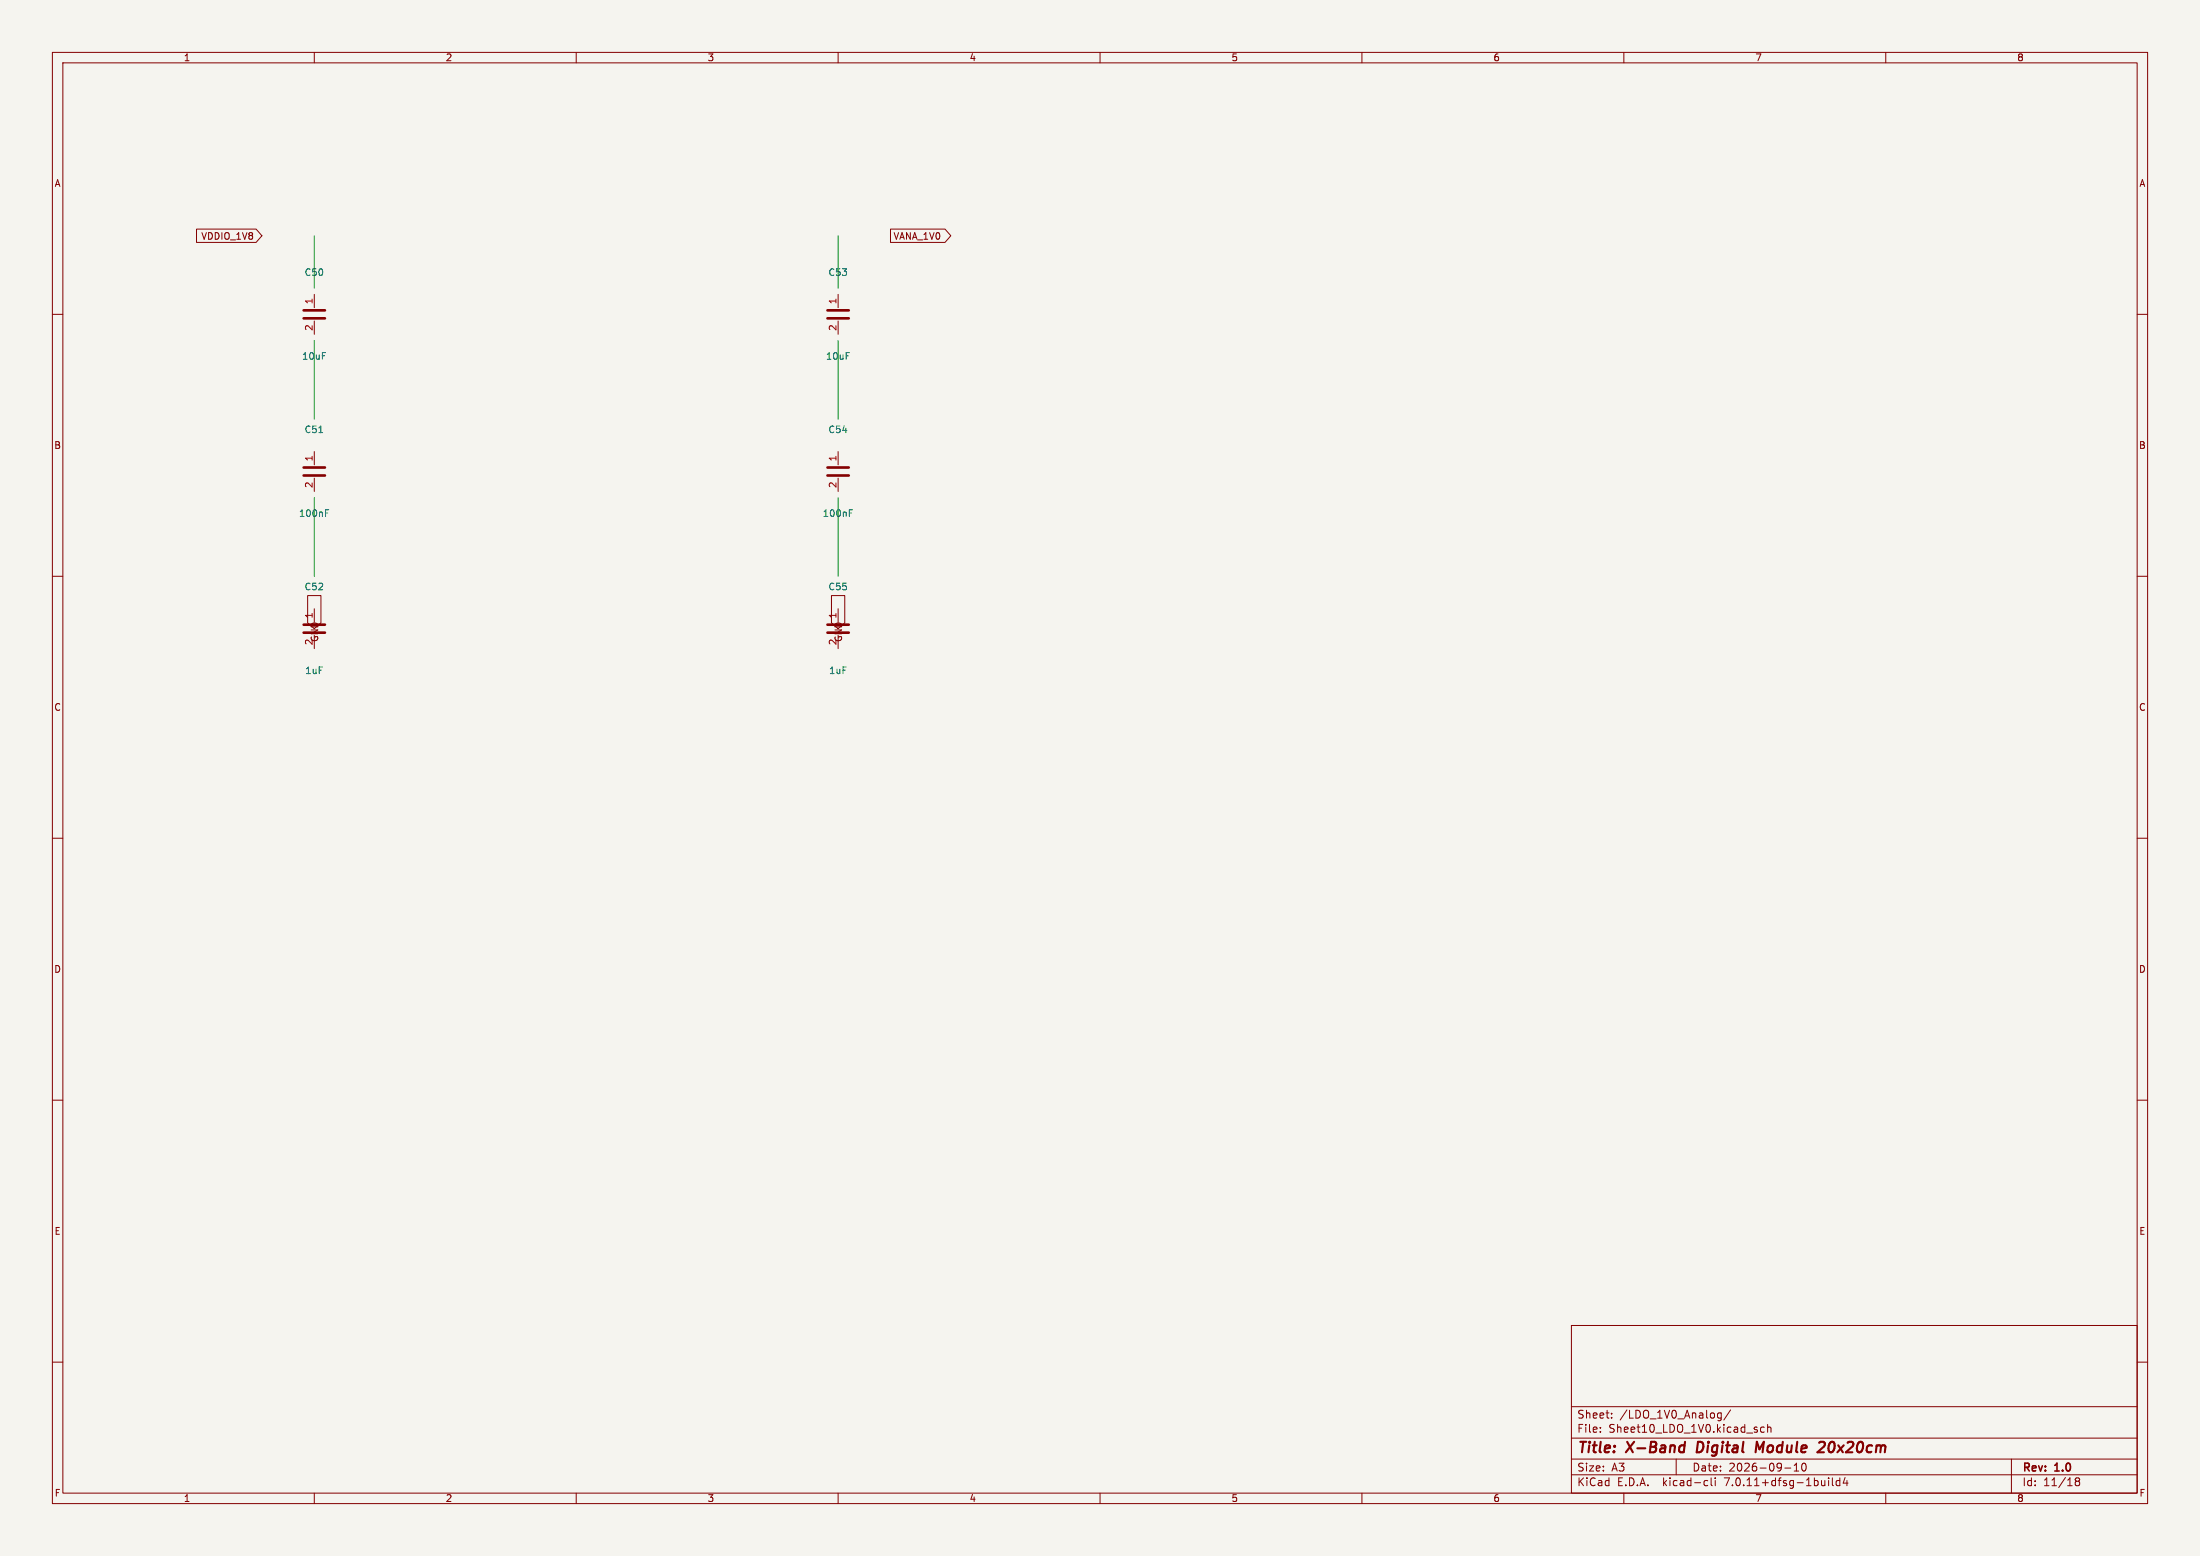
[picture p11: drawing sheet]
(kicad_sch (version 20230121) (generator eeschema)
 (paper "A3")
 (title_block
  (title "X-Band Digital Module 20x20cm")
  (date "2026-09-10")
  (rev "1.0"))
 (lib_symbols
  (symbol "Device:C" (pin_names (offset 0.254)) (in_bom yes) (on_board yes)
   (property "Reference" "C" (at 0.635 2.54 0) (effects (font (size 1.27 1.27))))
   (property "Value" "C" (at 0.635 -2.54 0) (effects (font (size 1.27 1.27))))
   (property "Footprint" "" (at 0.9652 0 0) (effects (font (size 1.27 1.27)) hide))
   (property "Datasheet" "~" (at 0 0 0) (effects (font (size 1.27 1.27)) hide))
   (symbol "C_0_1" (polyline (pts (xy -2.032 -0.762) (xy 2.032 -0.762)) (stroke (width 0.508) (type default)) (fill (type none))) (polyline (pts (xy -2.032 0.762) (xy 2.032 0.762)) (stroke (width 0.508) (type default)) (fill (type none))))
   (symbol "C_1_1" (pin passive line (at 0 3.81 270) (length 2.54) (name "~" (effects (font (size 1.27 1.27)))) (number "1" (effects (font (size 1.27 1.27))))) (pin passive line (at 0 -3.81 90) (length 2.54) (name "~" (effects (font (size 1.27 1.27)))) (number "2" (effects (font (size 1.27 1.27)))))))
  (symbol "power:GND" (power) (pin_names (offset 0)) (in_bom yes) (on_board yes)
   (property "Reference" "#PWR" (at 0 -6.35 0) (effects (font (size 1.27 1.27)) hide))
   (property "Value" "GND" (at 0 -3.81 0) (effects (font (size 1.27 1.27))))
   (symbol "GND_0_1" (polyline (pts (xy 0 0) (xy 0 -1.27) (xy 1.27 -1.27) (xy 0 -2.54) (xy -1.27 -1.27) (xy 0 -1.27)) (stroke (width 0) (type default)) (fill (type none))))
   (symbol "GND_1_1" (pin power_in line (at 0 0 270) (length 0) (name "GND" (effects (font (size 1.27 1.27)))) (number "1" (effects (font (size 1.27 1.27)))))))
  (symbol "power:+1V8" (power) (pin_names (offset 0)) (in_bom yes) (on_board yes)
   (property "Reference" "#PWR" (at 0 -3.81 0) (effects (font (size 1.27 1.27)) hide))
   (property "Value" "+1V8" (at 0 3.81 0) (effects (font (size 1.27 1.27))))
   (symbol "+1V8_0_1" (polyline (pts (xy -0.762 1.27) (xy 0 2.54)) (stroke (width 0) (type default)) (fill (type none))) (polyline (pts (xy 0 0) (xy 0 2.54)) (stroke (width 0) (type default)) (fill (type none))) (polyline (pts (xy 0 2.54) (xy 0.762 1.27)) (stroke (width 0) (type default)) (fill (type none))))
   (symbol "+1V8_1_1" (pin power_in line (at 0 0 90) (length 0) (name "+1V8" (effects (font (size 1.27 1.27)))) (number "1" (effects (font (size 1.27 1.27)))))))
  (symbol "power:+1V0" (power) (pin_names (offset 0)) (in_bom yes) (on_board yes)
   (property "Reference" "#PWR" (at 0 -3.81 0) (effects (font (size 1.27 1.27)) hide))
   (property "Value" "+1V0" (at 0 3.81 0) (effects (font (size 1.27 1.27))))
   (symbol "+1V0_0_1" (polyline (pts (xy -0.762 1.27) (xy 0 2.54)) (stroke (width 0) (type default)) (fill (type none))) (polyline (pts (xy 0 0) (xy 0 2.54)) (stroke (width 0) (type default)) (fill (type none))) (polyline (pts (xy 0 2.54) (xy 0.762 1.27)) (stroke (width 0) (type default)) (fill (type none))))
   (symbol "+1V0_1_1" (pin power_in line (at 0 0 90) (length 0) (name "+1V0" (effects (font (size 1.27 1.27)))) (number "1" (effects (font (size 1.27 1.27))))))))
 (symbol (lib_id "Device:C") (at 60 60 0) (unit 1) (in_bom yes) (on_board yes)
  (property "Reference" "C50" (at 60 52 0) (effects (font (size 1.27 1.27))))
  (property "Value" "10uF" (at 60 68 0) (effects (font (size 1.27 1.27))))
  (property "Footprint" "Capacitor_SMD:C_0603_1608Metric" (at 60 60 0) (effects (font (size 1.27 1.27)) hide)) (pin "1") (pin "2"))
 (symbol (lib_id "Device:C") (at 60 90 0) (unit 1) (in_bom yes) (on_board yes)
  (property "Reference" "C51" (at 60 82 0) (effects (font (size 1.27 1.27))))
  (property "Value" "100nF" (at 60 98 0) (effects (font (size 1.27 1.27))))
  (property "Footprint" "Capacitor_SMD:C_0402_1005Metric" (at 60 90 0) (effects (font (size 1.27 1.27)) hide)) (pin "1") (pin "2"))
 (symbol (lib_id "Device:C") (at 60 120 0) (unit 1) (in_bom yes) (on_board yes)
  (property "Reference" "C52" (at 60 112 0) (effects (font (size 1.27 1.27))))
  (property "Value" "1uF" (at 60 128 0) (effects (font (size 1.27 1.27))))
  (property "Footprint" "Capacitor_SMD:C_0402_1005Metric" (at 60 120 0) (effects (font (size 1.27 1.27)) hide)) (pin "1") (pin "2"))
 (symbol (lib_id "Device:C") (at 160 60 0) (unit 1) (in_bom yes) (on_board yes)
  (property "Reference" "C53" (at 160 52 0) (effects (font (size 1.27 1.27))))
  (property "Value" "10uF" (at 160 68 0) (effects (font (size 1.27 1.27))))
  (property "Footprint" "Capacitor_SMD:C_0603_1608Metric" (at 160 60 0) (effects (font (size 1.27 1.27)) hide)) (pin "1") (pin "2"))
 (symbol (lib_id "Device:C") (at 160 90 0) (unit 1) (in_bom yes) (on_board yes)
  (property "Reference" "C54" (at 160 82 0) (effects (font (size 1.27 1.27))))
  (property "Value" "100nF" (at 160 98 0) (effects (font (size 1.27 1.27))))
  (property "Footprint" "Capacitor_SMD:C_0402_1005Metric" (at 160 90 0) (effects (font (size 1.27 1.27)) hide)) (pin "1") (pin "2"))
 (symbol (lib_id "Device:C") (at 160 120 0) (unit 1) (in_bom yes) (on_board yes)
  (property "Reference" "C55" (at 160 112 0) (effects (font (size 1.27 1.27))))
  (property "Value" "1uF" (at 160 128 0) (effects (font (size 1.27 1.27))))
  (property "Footprint" "Capacitor_SMD:C_0402_1005Metric" (at 160 120 0) (effects (font (size 1.27 1.27)) hide)) (pin "1") (pin "2"))
 (wire (pts (xy 60 55) (xy 60 45)) (stroke (width 0) (type default)))
 (wire (pts (xy 60 65) (xy 60 80)) (stroke (width 0) (type default)))
 (wire (pts (xy 60 95) (xy 60 110)) (stroke (width 0) (type default)))
 (wire (pts (xy 160 55) (xy 160 45)) (stroke (width 0) (type default)))
 (wire (pts (xy 160 65) (xy 160 80)) (stroke (width 0) (type default)))
 (wire (pts (xy 160 95) (xy 160 110)) (stroke (width 0) (type default)))
 (global_label "VDDIO_1V8" (shape input) (at 50 45 180) (effects (font (size 1.27 1.27)) (justify right)))
 (global_label "GND" (shape input) (at 60 120 90) (effects (font (size 1.27 1.27)) (justify right)))
 (global_label "VANA_1V0" (shape output) (at 170 45 0) (effects (font (size 1.27 1.27)) (justify left)))
 (global_label "GND" (shape input) (at 160 120 90) (effects (font (size 1.27 1.27)) (justify right)))
 (sheet_instances (path "" (page "1"))))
